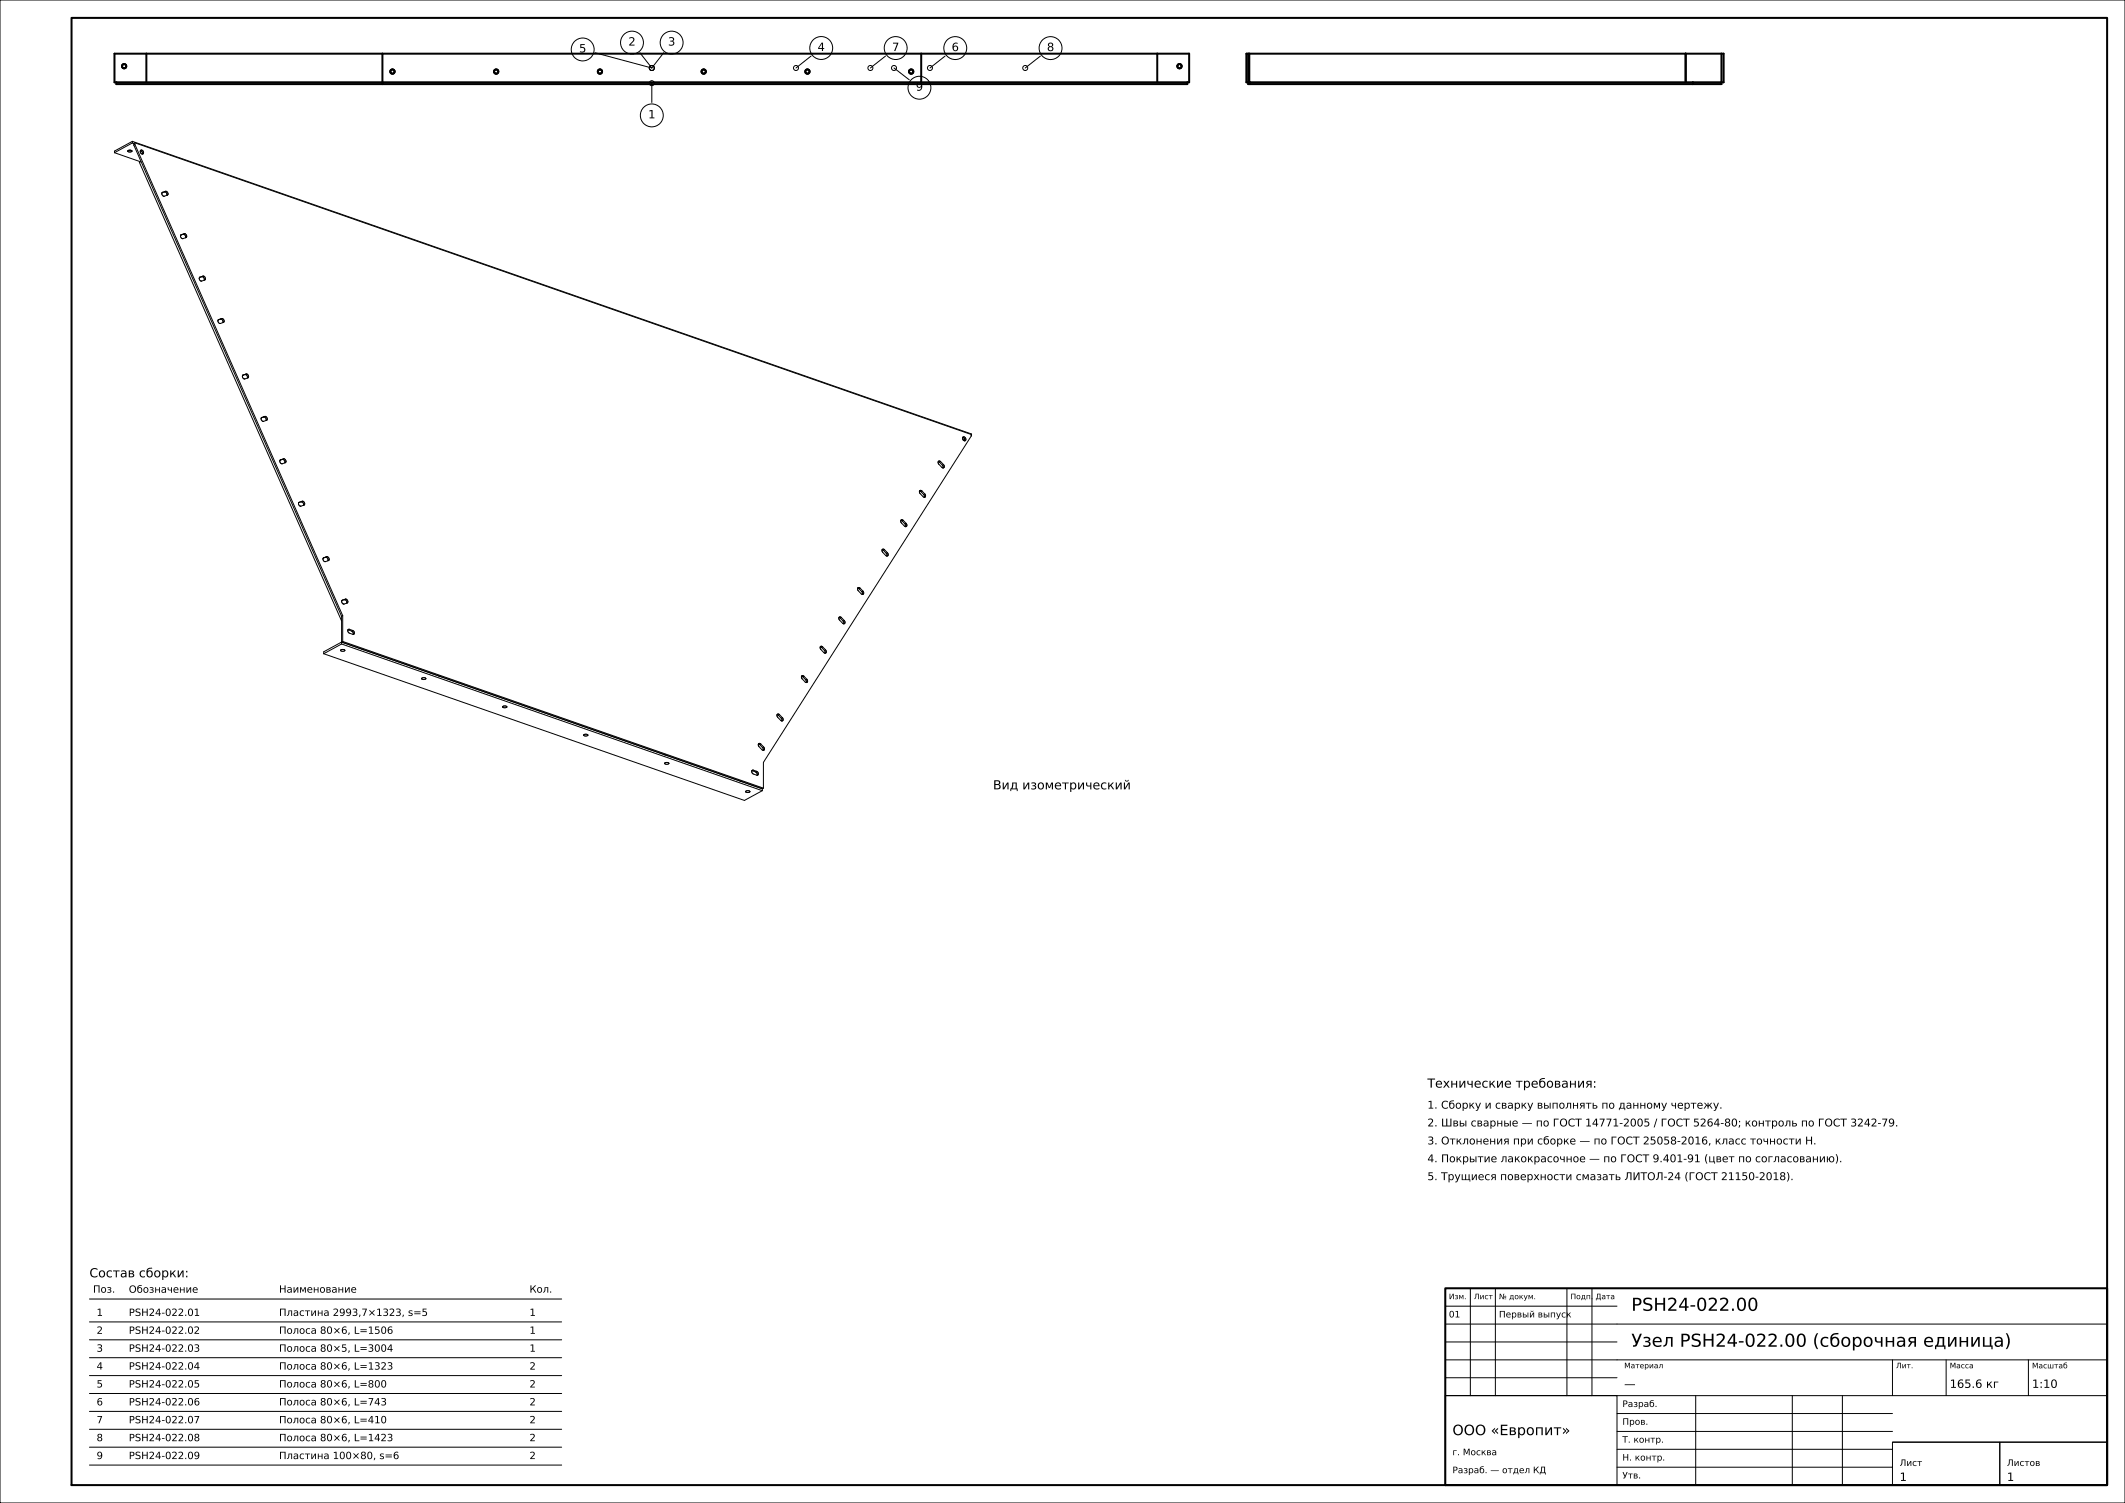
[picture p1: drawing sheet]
<svg xmlns="http://www.w3.org/2000/svg" width="594mm" height="420mm" viewBox="0 0 594 420" stroke-linecap="round" stroke-linejoin="round" font-family="sans-serif">
<g fill="none" stroke="#000" stroke-width=".28">
<path d="M0 0h594v420h-594zM166.4 14.8l15.8 4.2M178.9 14.7l3.3 4.3M185.5 14.7l-3.3 4.3M226.7 15.6l-4.2 3.4M247.5 15.7l-4.2 3.3M249.9 19l4.3 3.3M264.2 15.7l-4.2 3.3M290.8 15.7l-4.2 3.3M37 39.5l-5 2.7v.5M37 39.5v.5M37 40l-5 2.7"/>
<path d="M37 39.5l234.6 81.8v.4M37 40l.4 .1M37.7 39.9v.5M37.7 39.9l-.3 .2M37.7 39.9l233.8 81.5v.5l-58.1 91.1v7.2M182.2 23.3v5.3M32 42.7l7.3 2.5M35.7 42.2a.71 .71 0 0 1 1.2 .1l-.7 .2zM35.7 42.1v.1M36 42h.6M37.4 40.5l58.1 131.7M37.4 40.1v.4"/>
<path d="M37.7 40.4l58.1 131.6M37.7 40.4l-.3 .1M39.2 42.1a.73 .73 0 0 1 .6 1M39.3 42a.55 .55 0 0 1 .7 .3 .55 .55 0 0 1-.3 .7 .71 .71 0 0 1-.4-1zM39.4 45.1l-.4 .3 56.5 128.1M45.3 53.9a.69 .69 0 0 0 .6 .9l.9-.3M45.4 53.8l-.1 .1M45.5 53.7l-.1 .1M45.9 53.6a.67 .67 0 0 1 .7 1M45.9 53.6l-.6 .2M46.3 53.5a.67 .67 0 0 1 .6 1M46.3 53.5l-.8 .2"/>
<path d="M46.3 53.5l-.4 .1M46.9 54.5h-.1M50.5 65.7a.69 .69 0 0 0 .7 1l.8-.3M50.6 65.6l-.1 .1M50.7 65.6h-.1M51.2 65.5a.67 .67 0 0 1 .6 1M51.2 65.5l-.7 .2M51.5 65.3a.65 .65 0 0 1 .6 .4 .65 .65 0 0 1-.1 .7M51.5 65.3l-.8 .3M51.5 65.3l-.3 .2M52 66.4h.1M55.8 77.6a.69 .69 0 0 0 .6 .9l.8-.2"/>
<path d="M55.8 77.5v.1M55.9 77.4l-.1 .1M56.4 77.3a.67 .67 0 0 1 .6 1M56.4 77.3l-.6 .3M56.7 77.2a.65 .65 0 0 1 .6 .3 .65 .65 0 0 1-.1 .7M56.7 77.2l-.8 .2M56.7 77.2l-.3 .1M57.2 78.2v.1M61.6 89.2a.67 .67 0 0 1 .7 1M61.6 89.2l-.6 .2M61.9 89a.63 .63 0 0 1 .7 .4 .63 .63 0 0 1-.2 .7l-.8 .3a.67 .67 0 0 1-.6-1M61.9 89l-.9 .4"/>
<path d="M61.9 89l-.3 .2M68.8 104.5a.63 .63 0 0 1 .6 .4 .63 .63 0 0 1-.1 .7l-.8 .3a.63 .63 0 0 1-.7-.4 .63 .63 0 0 1 .2-.7M68.8 104.5l-.3 .2a.67 .67 0 0 1 .6 1M68.8 104.5l-1 .4M73.1 116.7l-.1 .1M73.2 116.6l-.1 .1M73.7 116.5a.67 .67 0 0 1 .6 1M73.7 116.5l-.6 .3M74 116.4a.63 .63 0 0 1 .7 .3 .63 .63 0 0 1-.2 .8l-.8 .2a.68 .68 0 0 1-.7-.9M74 116.4l-.8 .2M74 116.4l-.3 .1M78.4 128.5l-.1 .1a.67 .67 0 0 0 .6 1l.8-.3"/>
<path d="M78.4 128.5h.1M78.4 128.5h-.1M78.9 128.4a.67 .67 0 0 1 .7 1M78.9 128.4l-.6 .2M79.2 128.2a.65 .65 0 0 1 .7 .4 .65 .65 0 0 1-.1 .7M79.2 128.2l-.8 .3M79.2 128.2l-.3 .2M79.8 129.3h-.1M257 137.2l.1 .6 .9 1a.46 .46 0 0 0 .7-.1 .46 .46 0 0 0-.2-.7M257 137.2l.4 .2M257.4 137.4l.8 .8M257.7 137.2l-.4-.2-.3 .2"/>
<path d="M257.7 137.2l.8 .8M257.7 137.2l-.3 .2M258.2 138.2l.2 .8M258.5 138l-.3 .2M262.3 129l.1 .6 .9 1a.46 .46 0 0 0 .7-.1 .46 .46 0 0 0-.3-.7M262.3 129l.3 .2M262.6 129.2l.8 .8M262.9 129l-.4-.2-.2 .2M262.9 129l.8 .8M262.9 129l-.3 .2M263.4 130l.2 .8M263.7 129.8l-.3 .2"/>
<path d="M269.1 122.2l.5 .4v.6M269.2 122.1a.54 .54 0 0 1 .8 .3 .54 .54 0 0 1-.6 .7l-.3-.5zM269.7 122.8l-.4 .2M271.5 121.7h.1M271.6 121.7l-.1 .1M83.5 140.5a.69 .69 0 0 0 .6 .9l.8-.2M83.6 140.4l-.1 .1M83.7 140.3l-.1 .1M84.2 140.2a.67 .67 0 0 1 .6 1M84.2 140.2l-.7 .3M84.5 140.1a.65 .65 0 0 1 .6 .3 .65 .65 0 0 1-.1 .7M84.5 140.1l-.8 .2"/>
<path d="M84.5 140.1l-.3 .1M85 141.1l-.1 .1M90.5 155.8l-.2 .2M90.5 155.8l-.1 .1M91 155.7a.67 .67 0 0 1 .6 1M91 155.7l-.7 .3M91.3 155.6a.63 .63 0 0 1 .6 .3 .63 .63 0 0 1-.1 .8l-.8 .2a.68 .68 0 0 1-.7-.9M91.3 155.6l-.8 .2M91.3 155.6l-.3 .1M246.6 153.6l.1 .7 1.3 1.1M246.6 153.6l.3 .2M246.9 153.8l.8 .8"/>
<path d="M247.2 153.6l-.4-.2-.2 .2M247.2 153.6l.9 .8M247.2 153.6l-.3 .2M247.7 154.6l.2 .8M248.1 154.4v.2a.5 .5 0 0 1-.1 .8M248.1 154.4l-.4 .2M251.8 145.4l.1 .7 .9 .9a.46 .46 0 0 0 .7-.1 .46 .46 0 0 0-.2-.7M251.8 145.4l.4 .2M252.2 145.6l.8 .8M252.5 145.4l-.4-.2-.3 .2M252.5 145.4l.8 .8M252.5 145.4l-.3 .2"/>
<path d="M253 146.4l.1 .8M253.3 146.2l-.3 .2M95.5 172.2v7.8M95.5 179.4l117.6 41M95.5 180l117.6 41M95.5 180l-5 2.7M95.8 172v7.2M95.8 179.2l-5.3 2.9v.6M95.8 172l-.3 .2M95.8 179.2l117.6 41M96.2 167.6a.67 .67 0 0 1 .7 1M96.2 167.6l-.6 .2"/>
<path d="M96.5 167.4a.63 .63 0 0 1 .7 .4 .63 .63 0 0 1-.2 .7l-.8 .3a.67 .67 0 0 1-.6-1M96.5 167.4l-.9 .4M96.5 167.4l-.3 .2M97.3 176h.1M97.3 176l-.1 .4 .3 .5 1.3 .4M97.4 176l.9 .3M97.7 175.9l.9 .3M97.7 175.9l-.4 .1M97.7 175.9l-.3 .1M98.3 176.3l.4 .4v.6M98.6 176.2a.61 .61 0 0 1 .4 .5 .61 .61 0 0 1-.2 .6M98.6 176.2l-.3 .1"/>
<path d="M234.5 172.6l.1 .6 .9 .9a.46 .46 0 0 0 .7 0 .46 .46 0 0 0-.2-.7M234.5 172.5l.4 .2M234.9 172.7l.8 .9M235.2 172.6l-.4-.2-.3 .2M235.2 172.6l.8 .8M235.2 172.6l-.3 .1M235.7 173.6l.1 .7M236 173.4l-.3 .2M239.7 164.4l.1 .6 .9 .9a.46 .46 0 0 0 .8 0 .46 .46 0 0 0-.3-.7M239.8 164.3l.3 .2M240.1 164.5l.8 .9M240.4 164.3l-.4-.1-.3 .2"/>
<path d="M240.4 164.3l.8 .9M240.4 164.3l-.3 .2M240.9 165.4l.2 .7M241.2 165.2l-.3 .2M90.5 182.7l117.6 41 5-2.7M95.2 181.7l.7-.2 .5 .2M95.2 181.7v.1M95.2 181.8a.93 .93 0 0 0 1.2 0M96.4 181.7v.1M117.8 189.6l.7-.2 .5 .2M117.8 189.6l.1 .1M117.9 189.7a.93 .93 0 0 0 1.1 0"/>
<path d="M119 189.6v.1M140.5 197.5l.7-.2 .5 .2a.68 .68 0 0 1-1.2 0zM217.2 199.7l.4 .2M217.6 199.9l.8 .8M217.9 199.7a.46 .46 0 0 0-.7 .1 .46 .46 0 0 0 .2 .7l.8 .8a.46 .46 0 0 0 .7-.1 .46 .46 0 0 0-.2-.7M217.9 199.7l.8 .8M217.9 199.7l-.3 .2M224.1 189l.1 .6 .8 1a.46 .46 0 0 0 .8-.1 .46 .46 0 0 0-.3-.7M224.1 189l.3 .1M224.4 189.1l.8 .9M224.7 189l-.4-.2-.2 .2M224.7 189l.8 .8"/>
<path d="M224.7 189l-.3 .1M225.2 190l.2 .7M225.5 189.8l-.3 .2M229.3 180.7l.3 .2M229.6 180.9l.8 .9M230 180.8a.46 .46 0 0 0-.8 0 .46 .46 0 0 0 .3 .7l.8 .9a.46 .46 0 0 0 .7-.1 .46 .46 0 0 0-.2-.7M230 180.8l.8 .8M230 180.8l-.4 .1M230.4 181.8l.2 .7M230.8 181.6l-.4 .2M163.2 205.4l.6-.2 .5 .2a.68 .68 0 0 1-1.1 0zM185.8 213.2l.6-.1 .6 .2a.68 .68 0 0 1-1.2-.1z"/>
<path d="M206.9 218.3l.5 .1M210.2 215.4h.1M210.3 215.4l.9 .3M210.6 215.2a.54 .54 0 0 0-.5 .6 .54 .54 0 0 0 .5 .5l.9 .3a.54 .54 0 0 0 .5-.5 .54 .54 0 0 0-.5-.6M210.6 215.2l.9 .3M210.6 215.2l-.3 .2M211.2 215.7l.4 .4v.5M211.5 215.5l-.3 .2M212 207.9l.1 .7 .9 .9a.46 .46 0 0 0 .7-.1 .46 .46 0 0 0-.2-.7M212 207.9l.3 .2M212.3 208.1l.9 .8M212.7 207.9l-.4-.2-.3 .2"/>
<path d="M212.7 207.9l.8 .8M212.7 207.9l-.4 .2M213.2 208.9l.1 .8M213.5 208.7l-.3 .2M218.4 200.7l.2 .8M218.7 200.5l-.3 .2M208.4 221.1l.7-.1 .5 .2a.68 .68 0 0 1-1.2-.1zM213.1 220.4v.6M213.4 220.2l-.3 .2M411 360v30M418 360v30M438 360v30"/>
<path d="M445 360v30M25 363h132M25 369.4h132M25 374.4h132M25 379.4h132M404 380h185M404 375h48M404 370h185M404 365h48M529 380v10M544 380v10M567 380v10"/>
<path d="M25 384.4h132M25 389.4h132M25 394.4h132M25 399.4h132M404 390h48v25h-48zM404 390h185M404 385h48M452 400h77M452 395h77M474 390v25M501 390v25M515 390v25"/>
<path d="M25 404.4h132M25 409.4h132M452 410h77M452 405h77M529 403h30v12h-30zM529 403h60M559 403h30v12h-30z"/>
<circle cx="162.9" cy="13.8" r="3.2"/>
<circle cx="176.7" cy="11.9" r="3.2"/>
<circle cx="182.2" cy="19" r=".7"/>
<circle cx="187.7" cy="11.9" r="3.2"/>
<circle cx="222.5" cy="19" r=".7"/>
<circle cx="229.6" cy="13.4" r="3.2"/>
<circle cx="243.3" cy="19" r=".7"/>
<circle cx="249.9" cy="19" r=".7"/>
<circle cx="250.4" cy="13.4" r="3.2"/>
<circle cx="259.9" cy="19" r=".7"/>
<circle cx="267" cy="13.4" r="3.2"/>
<circle cx="286.6" cy="19" r=".7"/>
<circle cx="293.7" cy="13.4" r="3.2"/>
<circle cx="182.2" cy="32.2" r="3.2"/>
<circle cx="182.2" cy="23.2" r=".7"/>
<circle cx="257" cy="24.5" r="3.2"/>
</g>
<g fill="none" stroke="#000" stroke-width=".56">
<path d="M20 5h569v410h-569zM32 15h300.4v8h-300.4zM40.9 15v8M106.9 15v8.5M257.5 15v8.5M323.5 15v8M348.4 15h133.4v8h-133.4zM348.9 15v8.5h132.3v-8.5M349.2 15v8M471.2 15v8M32.5 23v.5h299.4v-.5M349.4 23v.5"/>
<path d="M473.2 23v.5M404 360h185v55h-185z"/>
<circle cx="34.7" cy="18.5" r=".6"/>
<circle cx="109.7" cy="20" r=".6"/>
<circle cx="138.7" cy="20" r=".6"/>
<circle cx="167.7" cy="20" r=".6"/>
<circle cx="196.7" cy="20" r=".6"/>
<circle cx="225.7" cy="20" r=".6"/>
<circle cx="254.7" cy="20" r=".6"/>
<circle cx="329.7" cy="18.5" r=".6"/>
</g>
<g font-size="5">
<text x="456" y="366.3">PSH24-022.00</text>
<text x="456" y="376.3">Узел PSH24-022.00 (сборочная единица)</text>
</g>
<text font-size="4" x="406" y="401">ООО «Европит»</text>
<g font-size="3.5">
<text x="277.6" y="220.6">Вид изометрический</text>
<text x="399" y="303.9">Технические требования:</text>
<text x="25" y="356.9">Состав сборки:</text>
</g>
<g font-size="3.2">
<text x="161.9" y="14.7">5</text>
<text x="175.6" y="12.7">2</text>
<text x="186.7" y="12.7">3</text>
<text x="228.5" y="14.2">4</text>
<text x="249.4" y="14.3">7</text>
<text x="266" y="14.3">6</text>
<text x="292.6" y="14.3">8</text>
<text x="256" y="25.3">9</text>
<text x="181.2" y="33.1">1</text>
<text x="454" y="387.8">—</text>
<text x="545" y="387.8">165.6 кг</text>
<text x="568" y="387.8">1:10</text>
<text x="531" y="413.8">1</text>
<text x="561" y="413.8">1</text>
</g>
<g font-size="3">
<text x="399" y="309.8">1. Сборку и сварку выполнять по данному чертежу.</text>
<text x="399" y="314.8">2. Швы сварные — по ГОСТ 14771-2005 / ГОСТ 5264-80; контроль по ГОСТ 3242-79.</text>
<text x="399" y="319.8">3. Отклонения при сборке — по ГОСТ 25058-2016, класс точности Н.</text>
<text x="399" y="324.8">4. Покрытие лакокрасочное — по ГОСТ 9.401-91 (цвет по согласованию).</text>
<text x="399" y="329.8">5. Трущиеся поверхности смазать ЛИТОЛ-24 (ГОСТ 21150-2018).</text>
</g>
<g font-size="2.8">
<text x="26" y="361.2">Поз.</text>
<text x="36" y="361.3">Обозначение</text>
<text x="78" y="361.2">Наименование</text>
<text x="148" y="361.2">Кол.</text>
<text x="27" y="367.7">1</text>
<text x="36" y="367.7">PSH24-022.01</text>
<text x="78" y="367.7">Пластина 2993,7×1323, s=5</text>
<text x="148" y="367.7">1</text>
<text x="27" y="372.7">2</text>
<text x="27" y="377.7">3</text>
<text x="36" y="372.7">PSH24-022.02</text>
<text x="36" y="377.7">PSH24-022.03</text>
<text x="78" y="372.7">Полоса 80×6, L=1506</text>
<text x="78" y="377.7">Полоса 80×5, L=3004</text>
<text x="148" y="372.7">1</text>
<text x="148" y="377.7">1</text>
<text x="27" y="382.7">4</text>
<text x="36" y="382.7">PSH24-022.04</text>
<text x="78" y="382.7">Полоса 80×6, L=1323</text>
<text x="148" y="382.7">2</text>
<text x="27" y="387.7">5</text>
<text x="36" y="387.7">PSH24-022.05</text>
<text x="78" y="387.7">Полоса 80×6, L=800</text>
<text x="148" y="387.7">2</text>
<text x="27" y="392.7">6</text>
<text x="36" y="392.7">PSH24-022.06</text>
<text x="78" y="392.7">Полоса 80×6, L=743</text>
<text x="148" y="392.7">2</text>
<text x="27" y="397.7">7</text>
<text x="36" y="397.7">PSH24-022.07</text>
<text x="78" y="397.7">Полоса 80×6, L=410</text>
<text x="148" y="397.7">2</text>
<text x="27" y="402.7">8</text>
<text x="27" y="407.7">9</text>
<text x="36" y="402.7">PSH24-022.08</text>
<text x="36" y="407.7">PSH24-022.09</text>
<text x="78" y="402.7">Полоса 80×6, L=1423</text>
<text x="78" y="407.7">Пластина 100×80, s=6</text>
<text x="148" y="402.7">2</text>
<text x="148" y="407.7">2</text>
</g>
<g font-size="2.5">
<text x="405" y="368.1">01</text>
<text x="419" y="368.1">Первый выпуск</text>
<text x="453.5" y="393.2">Разраб.</text>
<text x="453.5" y="398.1">Пров.</text>
<text x="406" y="406.6">г. Москва</text>
<text x="453.5" y="403.1">Т. контр.</text>
<text x="406" y="411.7">Разраб. — отдел КД</text>
<text x="453.5" y="408.1">Н. контр.</text>
<text x="453.5" y="413.1">Утв.</text>
<text x="531" y="409.6">Лист</text>
<text x="561" y="409.6">Листов</text>
</g>
<g font-size="2.1">
<text x="405" y="363">Изм.</text>
<text x="412" y="363">Лист</text>
<text x="419" y="363">№ докум.</text>
<text x="439" y="363">Подп.</text>
<text x="446" y="363">Дата</text>
<text x="454" y="382.3">Материал</text>
<text x="530" y="382.3">Лит.</text>
<text x="545" y="382.3">Масса</text>
<text x="568" y="382.4">Масштаб</text>
</g>
</svg>
